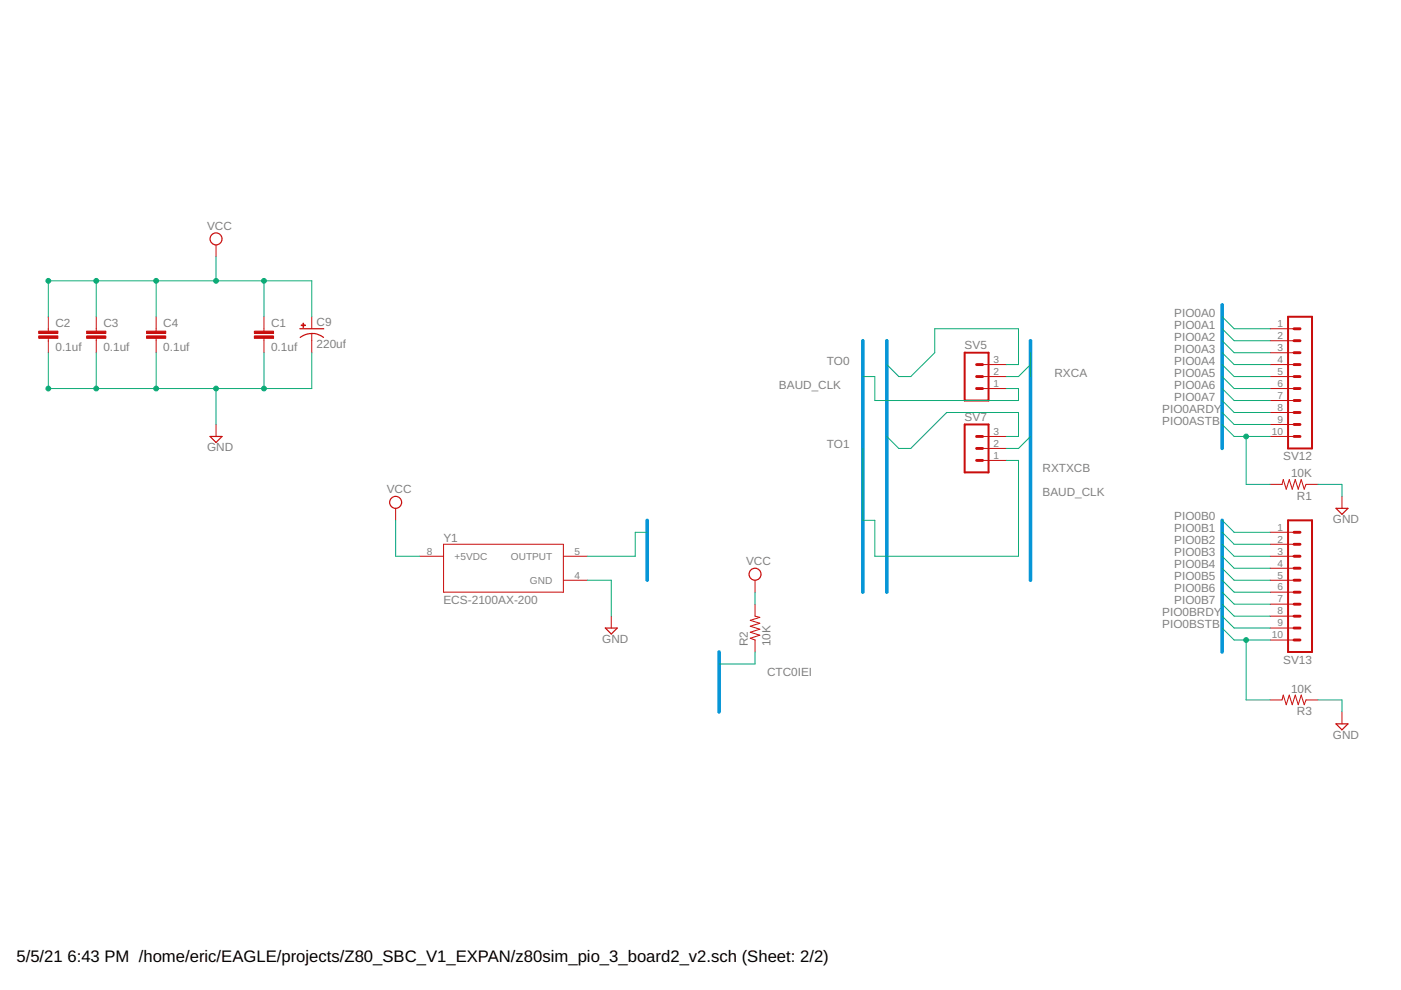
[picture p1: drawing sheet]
<svg xmlns="http://www.w3.org/2000/svg" width="297mm" height="210mm" viewBox="0 0 297 210" stroke-linecap="round" stroke-linejoin="round" font-family="sans-serif">
<g fill="none" stroke="#c90d0c" stroke-width=".25">
<path d="M63.6 69.7h5M63.6 71.5a4 4 0 0 1 5 0M44.5 92.5h2.6l-1.3 1.3zM283.3 107.8h2.5l-1.3 1.3zM128.3 133.2h2.6l-1.3 1.2zM283.3 153.5h2.5l-1.3 1.2z"/>
<circle cx="45.8" cy="50.7" r="1.27"/>
<circle cx="83.9" cy="106.5" r="1.27"/>
<circle cx="160.1" cy="121.8" r="1.27"/>
</g>
<g fill="none" stroke="#c90d0c" stroke-width=".21">
<path d="M45.8 51.9v2.6M10.2 67.2v3M10.2 71.7v3.1M20.4 67.2v3M20.4 71.7v3.1M33.1 67.2v3M33.1 71.7v3.1M56 67.2v3M56 71.7v3.1M66.1 67.2v2.5M66.1 70.7v4.1M208.3 79.8h5.1"/>
<path d="M208.3 77.3h5.1M269.3 79.8h5.1M269.3 77.3h5.1M269.3 69.7h5.1M269.3 72.2h5.1M269.3 74.8h5.1M45.8 90v2.5M208.3 82.4h5.1M208.3 97.6h5.1M208.3 95.1h5.1M208.3 92.5h5.1M269.3 82.4h5.1"/>
<path d="M269.3 92.5h5.1M269.3 84.9h5.1M269.3 87.5h5.1M269.3 90h5.1M83.9 107.8v2.5M89 117.9h5M94 115.4h25.4v10.2h-25.4zM119.4 117.9h5.1M269.3 115.4h5.1M269.3 117.9h5.1M269.3 112.9h5.1M269.3 102.7h2.5l.3-1 .6 2 .6-2 .7 2 .6-2 .7 2 .6-2 .6 2 .4-1h2.5"/>
<path d="M284.5 105.2v2.6M119.4 123h5.1M129.6 130.6v2.6M160.1 128.1v2.5l1 .3-2 .6 2 .6-2 .7 2 .6-2 .6 2 .7-2 .6 1 .4v2.5M160.1 123v2.6M269.3 125.6h5.1M269.3 123h5.1M269.3 120.5h5.1M269.3 128.1h5.1M269.3 130.6h5.1M269.3 133.2h5.1M269.3 135.7h5.1"/>
<path d="M269.3 148.4h2.5l.3-1 .6 2 .6-2 .7 2 .6-2 .7 2 .6-2 .6 2 .4-1h2.5M284.5 150.9v2.6"/>
</g>
<g fill="#c90d0c" stroke="#c90d0c" stroke-width=".21">
<path d="M8.2 70.2h4.1v.5h-4.1z"/>
<path d="M8.2 71.2h4.1v.5h-4.1z"/>
<path d="M18.4 70.2h4v.5h-4z"/>
<path d="M18.4 71.2h4v.5h-4z"/>
<path d="M31.1 70.2h4v.5h-4z"/>
<path d="M31.1 71.2h4v.5h-4z"/>
<path d="M53.9 70.2h4.1v.5h-4.1z"/>
<path d="M53.9 71.2h4.1v.5h-4.1z"/>
<path d="M63.9 68.9h.8v.1h-.8z"/>
<path d="M64.2 68.5h.2v.9h-.2z"/>
</g>
<path d="M204.5 74.8h5.1v10.1h-5.1zM273.1 67.2h5.1v27.9h-5.1zM204.5 90h5.1v10.2h-5.1zM273.1 110.3h5.1v27.9h-5.1z" fill="none" stroke="#c90d0c" stroke-width=".42"/>
<g fill="none" stroke="#c90d0c" stroke-width=".61">
<path d="M207.1 77.3h1.2M207.1 79.8h1.2M274.4 77.3h1.2M274.4 79.8h1.2M274.4 74.8h1.2M274.4 72.2h1.2M274.4 69.7h1.2M207.1 82.4h1.2M207.1 92.5h1.2M207.1 95.1h1.2M207.1 97.6h1.2M274.4 82.4h1.2"/>
<path d="M274.4 92.5h1.2M274.4 87.5h1.2M274.4 84.9h1.2M274.4 90h1.2M274.4 117.9h1.2M274.4 115.4h1.2M274.4 112.9h1.2M274.4 123h1.2M274.4 120.5h1.2M274.4 130.6h1.2M274.4 128.1h1.2M274.4 125.6h1.2"/>
<path d="M274.4 135.7h1.2M274.4 133.2h1.2"/>
</g>
<path d="M182.9 72.2v53.4M188 72.2v53.4M218.5 72.2v50.8M259.1 64.6v30.5M137.2 110.3v12.7M259.1 110.3v27.9M152.5 138.2v12.7" fill="none" stroke="#0696d7" stroke-width=".76"/>
<g fill="none" stroke="#0dab76" stroke-width=".21">
<path d="M20.4 59.5v7.7M33.1 59.5v7.7M45.8 54.5v5M56 59.5v7.7M10.2 74.8v7.6h55.9v-7.6M10.2 67.2v-7.7h55.9v7.7M20.4 74.8v7.6M33.1 74.8v7.6M56 74.8v7.6M182.9 79.8h2.6v5.1h30.4v-2.5h-2.5M188 77.3l2.6 2.5h2.5l5.1-5v-5.1h17.7v7.6h-2.5M218.5 74.8v5"/>
<path d="M218.5 77.3l-2.6 2.5h-2.5M259.1 79.8l2.6 2.6h7.6M259.1 77.3l2.6 2.5h7.6M259.1 67.2l2.6 2.5h7.6M259.1 74.8l2.6 2.5h7.6M259.1 69.7l2.6 2.5h7.6M259.1 72.2l2.6 2.6h7.6M45.8 82.4v7.6M182.9 95.1v15.2h2.6v7.6h30.4v-20.3h-2.5M188 92.5l2.6 2.6h2.5l7.6-7.6h15.2v5h-2.5M218.5 92.5l-2.6 2.6h-2.5M259.1 84.9l2.6 2.6h7.6"/>
<path d="M259.1 90l2.6 2.5h7.6M259.1 82.4l2.6 2.5h7.6M259.1 87.5l2.6 2.5h7.6M264.2 92.5v10.2h5.1M83.9 110.3v7.6h5.1M137.2 112.9h-2.5v5h-10.2M259.1 115.4l2.6 2.5h7.6M259.1 110.3l2.6 2.6h7.6M259.1 112.9l2.6 2.5h7.6M259.1 117.9l2.6 2.6h7.6M279.4 102.7h5.1v2.5M124.5 123h5.1v7.6"/>
<path d="M160.1 125.6v2.5M160.1 138.2v2.6h-7.6M259.1 120.5l2.6 2.5h7.6M259.1 123l2.6 2.6h7.6M259.1 125.6l2.6 2.5h7.6M259.1 128.1l2.6 2.5h7.6M259.1 130.6l2.6 2.6h7.6M259.1 133.2l2.6 2.5h7.6M264.2 135.7v12.7h5.1M279.4 148.4h5.1v2.5"/>
</g>
<g fill="#0dab76" stroke="#0dab76" stroke-width=".21">
<circle cx="56" cy="82.4" r=".51"/>
<circle cx="45.8" cy="82.4" r=".51"/>
<circle cx="33.1" cy="82.4" r=".51"/>
<circle cx="20.4" cy="82.4" r=".51"/>
<circle cx="10.2" cy="82.4" r=".51"/>
<circle cx="45.8" cy="59.5" r=".51"/>
<circle cx="56" cy="59.5" r=".51"/>
<circle cx="33.1" cy="59.5" r=".51"/>
<circle cx="20.4" cy="59.5" r=".51"/>
<circle cx="10.2" cy="59.5" r=".51"/>
<circle cx="264.2" cy="92.5" r=".51"/>
<circle cx="264.2" cy="135.7" r=".51"/>
</g>
<g font-size="3.5">
<text x="3.5" y="204">5/5/21</text>
<text x="14.3" y="204">6:43 PM /home/eric/EAGLE/projects/Z80_SBC_V1_EXPAN/z80sim_pio_3_board2_v2.sch (Sheet: 2/2)</text>
</g>
<g font-size="2.5" fill="#808080">
<text x="43.9" y="48.7">VCC</text>
<text x="11.8" y="69.3">C2</text>
<text x="21.9" y="69.3">C3</text>
<text x="34.6" y="69.3">C4</text>
<text x="57.5" y="69.3">C1</text>
<text x="67.1" y="69.1">C9</text>
<text x="249" y="67.2">PIO0A0</text>
<text x="249" y="69.7">PIO0A1</text>
<text x="11.8" y="74.4">0.1uf</text>
<text x="21.9" y="74.4">0.1uf</text>
<text x="34.6" y="74.4">0.1uf</text>
<text x="57.5" y="74.4">0.1uf</text>
<text x="67.1" y="73.9">220uf</text>
<text x="175.3" y="77.3">TO0</text>
<text x="204.5" y="74">SV5</text>
<text x="249" y="72.2">PIO0A2</text>
<text x="249" y="74.8">PIO0A3</text>
<text x="249" y="77.3">PIO0A4</text>
<text x="165.2" y="82.4">BAUD_CLK</text>
<text x="223.6" y="79.8">RXCA</text>
<text x="249" y="79.8">PIO0A5</text>
<text x="249" y="82.4">PIO0A6</text>
<text x="204.5" y="89.2">SV7</text>
<text x="246.4" y="87.5">PIO0ARDY</text>
<text x="249" y="84.9">PIO0A7</text>
<text x="43.9" y="95.7">GND</text>
<text x="175.3" y="95.1">TO1</text>
<text x="246.4" y="90">PIO0ASTB</text>
<text x="221" y="100.2">RXTXCB</text>
<text x="272.1" y="97.6">SV12</text>
<text x="273.7" y="101.2">10K</text>
<text x="82" y="104.6">VCC</text>
<text x="221" y="105.2">BAUD_CLK</text>
<text x="275" y="106">R1</text>
<text x="249" y="110.3">PIO0B0</text>
<text x="249" y="112.9">PIO0B1</text>
<text x="282.6" y="111">GND</text>
<text x="94" y="114.9">Y1</text>
<text x="158.2" y="119.8">VCC</text>
<text x="249" y="115.4">PIO0B2</text>
<text x="249" y="117.9">PIO0B3</text>
<text x="249" y="120.5">PIO0B4</text>
<text x="249" y="123">PIO0B5</text>
<text x="249" y="125.6">PIO0B6</text>
<text x="94" y="128.1">ECS-2100AX-200</text>
<text x="246.4" y="130.6">PIO0BRDY</text>
<text x="249" y="128.1">PIO0B7</text>
<text x="127.7" y="136.3">GND</text>
<text x="158.6" y="137" transform="rotate(-90 158.6 137)">R2</text>
<text x="163.4" y="137" transform="rotate(-90 163.4 137)">10K</text>
<text x="246.4" y="133.2">PIO0BSTB</text>
<text x="162.6" y="143.3">CTC0IEI</text>
<text x="272.1" y="140.8">SV13</text>
<text x="273.7" y="146.9">10K</text>
<text x="275" y="151.7">R3</text>
<text x="282.6" y="156.7">GND</text>
</g>
<g font-size="2.1" fill="#808080">
<text x="270.8" y="69.3">1</text>
<text x="270.8" y="71.9">2</text>
<text x="210.7" y="77">3</text>
<text x="270.8" y="74.4">3</text>
<text x="270.8" y="77">4</text>
<text x="210.7" y="82">1</text>
<text x="210.7" y="79.5">2</text>
<text x="270.8" y="79.5">5</text>
<text x="270.8" y="82">6</text>
<text x="270.8" y="84.6">7</text>
<text x="270.8" y="87.1">8</text>
<text x="270.8" y="89.7">9</text>
<text x="210.7" y="94.7">2</text>
<text x="210.7" y="92.2">3</text>
<text x="269.7" y="92.2">10</text>
<text x="210.7" y="97.3">1</text>
<text x="270.8" y="112.5">1</text>
<text x="90.5" y="117.6">8</text>
<text x="96.4" y="118.7">+5VDC</text>
<text x="108.3" y="118.7">OUTPUT</text>
<text x="121.8" y="117.6">5</text>
<text x="270.8" y="115">2</text>
<text x="270.8" y="117.6">3</text>
<text x="112.4" y="123.8">GND</text>
<text x="121.8" y="122.7">4</text>
<text x="270.8" y="120.1">4</text>
<text x="270.8" y="122.7">5</text>
<text x="270.8" y="125.2">6</text>
<text x="270.8" y="127.7">7</text>
<text x="270.8" y="130.3">8</text>
<text x="269.7" y="135.4">10</text>
<text x="270.8" y="132.8">9</text>
</g>
</svg>
